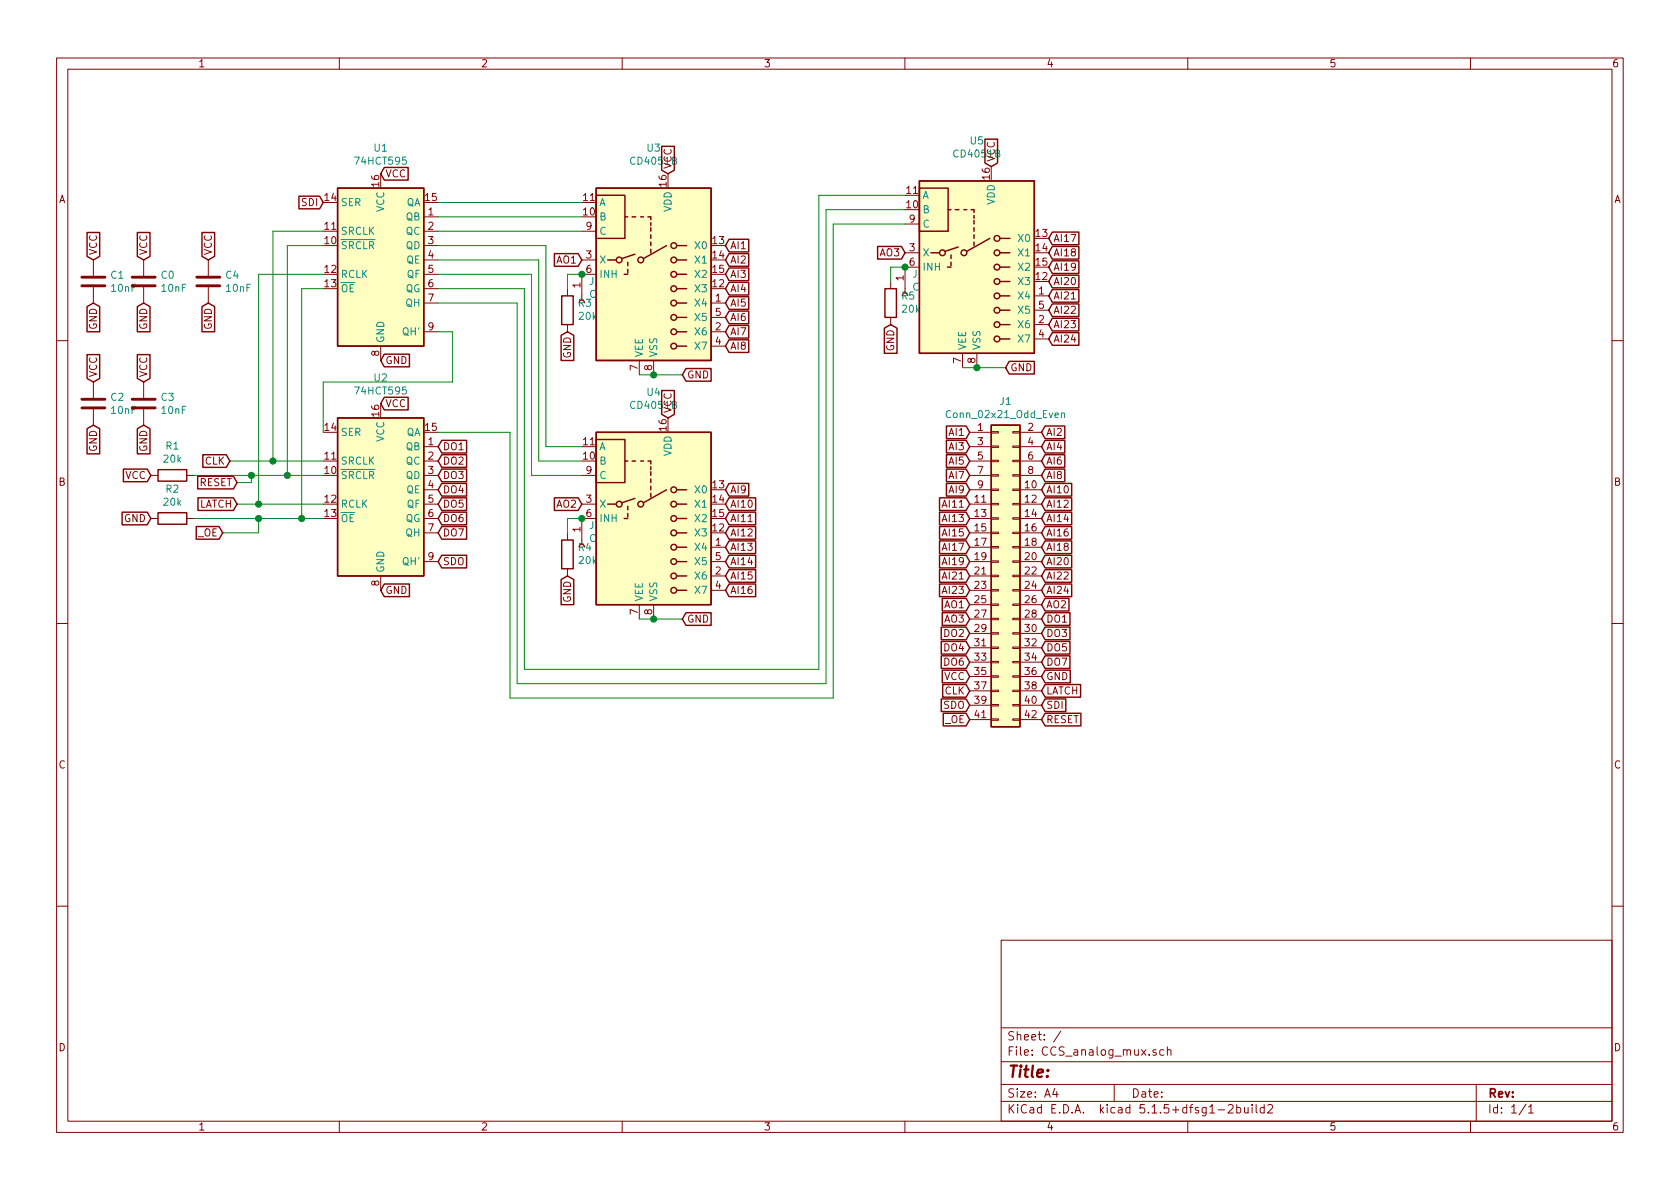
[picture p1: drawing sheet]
EESchema Schematic File Version 4
EELAYER 30 0
EELAYER END
$Descr A4 11693 8268
encoding utf-8
Sheet 1 1
Title ""
Date ""
Rev ""
Comp ""
Comment1 ""
Comment2 ""
Comment3 ""
Comment4 ""
$EndDescr
$Comp
L 74xx:74HCT595 U1
U 1 1
P 2650 1800
F 0 "U1" H 2650 2581 50  0000 C CNN
F 1 "74HCT595" H 2650 2490 50  0000 C CNN
F 2 "Package_SO:SOIC-16_3.9x9.9mm_P1.27mm" H 2650 1800 50  0001 C CNN
F 3 "https://assets.nexperia.com/documents/data-sheet/74HC_HCT595.pdf" H 2650 1800 50  0001 C CNN
F 4 "C282339" H 2650 1800 50  0001 C CNN "LCSC Part"
	1    2650 1800
	1    0    0    -1  
$EndComp
$Comp
L 74xx:74HCT595 U2
U 1 1
P 2650 3400
F 0 "U2" H 2650 4181 50  0000 C CNN
F 1 "74HCT595" H 2650 4090 50  0000 C CNN
F 2 "Package_SO:SOIC-16_3.9x9.9mm_P1.27mm" H 2650 3400 50  0001 C CNN
F 3 "https://assets.nexperia.com/documents/data-sheet/74HC_HCT595.pdf" H 2650 3400 50  0001 C CNN
F 4 "C282339" H 2650 3400 50  0001 C CNN "LCSC Part"
	1    2650 3400
	1    0    0    -1  
$EndComp
$Comp
L Device:C C0
U 1 1
P 1000 1950
F 0 "C0" H 1115 1996 50  0000 L CNN
F 1 "10nF" H 1115 1905 50  0000 L CNN
F 2 "Capacitor_SMD:C_1206_3216Metric" H 1038 1800 50  0001 C CNN
F 3 "~" H 1000 1950 50  0001 C CNN
F 4 "C107204" H 1000 1950 50  0001 C CNN "LCSC Part"
	1    1000 1950
	1    0    0    -1  
$EndComp
$Comp
L Device:C C1
U 1 1
P 650 1950
F 0 "C1" H 765 1996 50  0000 L CNN
F 1 "10nF" H 765 1905 50  0000 L CNN
F 2 "Capacitor_SMD:C_1206_3216Metric" H 688 1800 50  0001 C CNN
F 3 "~" H 650 1950 50  0001 C CNN
F 4 "C107204" H 650 1950 50  0001 C CNN "LCSC Part"
	1    650  1950
	1    0    0    -1  
$EndComp
$Comp
L Device:C C2
U 1 1
P 650 2800
F 0 "C2" H 765 2846 50  0000 L CNN
F 1 "10nF" H 765 2755 50  0000 L CNN
F 2 "Capacitor_SMD:C_1206_3216Metric" H 688 2650 50  0001 C CNN
F 3 "~" H 650 2800 50  0001 C CNN
F 4 "C107204" H 650 2800 50  0001 C CNN "LCSC Part"
	1    650  2800
	1    0    0    -1  
$EndComp
$Comp
L Device:C C3
U 1 1
P 1000 2800
F 0 "C3" H 1115 2846 50  0000 L CNN
F 1 "10nF" H 1115 2755 50  0000 L CNN
F 2 "Capacitor_SMD:C_1206_3216Metric" H 1038 2650 50  0001 C CNN
F 3 "~" H 1000 2800 50  0001 C CNN
F 4 "C107204" H 1000 2800 50  0001 C CNN "LCSC Part"
	1    1000 2800
	1    0    0    -1  
$EndComp
$Comp
L Analog_Switch:CD4051B U3
U 1 1
P 4550 1900
F 0 "U3" H 4550 2781 50  0000 C CNN
F 1 "CD4051B" H 4550 2690 50  0000 C CNN
F 2 "Package_SO:SOP-16_4.55x10.3mm_P1.27mm" H 4700 1150 50  0001 L CNN
F 3 "http://www.ti.com/lit/ds/symlink/cd4052b.pdf" H 4530 2000 50  0001 C CNN
F 4 "C507163" H 4550 1900 50  0001 C CNN "LCSC Part"
	1    4550 1900
	1    0    0    -1  
$EndComp
$Comp
L Analog_Switch:CD4051B U4
U 1 1
P 4550 3600
F 0 "U4" H 4550 4481 50  0000 C CNN
F 1 "CD4051B" H 4550 4390 50  0000 C CNN
F 2 "Package_SO:SOP-16_4.55x10.3mm_P1.27mm" H 4700 2850 50  0001 L CNN
F 3 "http://www.ti.com/lit/ds/symlink/cd4052b.pdf" H 4530 3700 50  0001 C CNN
F 4 "C507163" H 4550 3600 50  0001 C CNN "LCSC Part"
	1    4550 3600
	1    0    0    -1  
$EndComp
Wire Wire Line
	3050 1400 4050 1400
Wire Wire Line
	3050 1500 4050 1500
Wire Wire Line
	3050 1600 4050 1600
Text GLabel 650  2100 3    50   Input ~ 0
GND
Text GLabel 1000 2100 3    50   Input ~ 0
GND
Text GLabel 2650 2500 2    50   Input ~ 0
GND
Text GLabel 2650 4100 2    50   Input ~ 0
GND
Text GLabel 650  2950 3    50   Input ~ 0
GND
Text GLabel 1000 2950 3    50   Input ~ 0
GND
Wire Wire Line
	3050 2300 3150 2300
$Comp
L Analog_Switch:CD4051B U5
U 1 1
P 6800 1850
F 0 "U5" H 6800 2731 50  0000 C CNN
F 1 "CD4051B" H 6800 2640 50  0000 C CNN
F 2 "Package_SO:SOP-16_4.55x10.3mm_P1.27mm" H 6950 1100 50  0001 L CNN
F 3 "http://www.ti.com/lit/ds/symlink/cd4052b.pdf" H 6780 1950 50  0001 C CNN
F 4 "C507163" H 6800 1850 50  0001 C CNN "LCSC Part"
	1    6800 1850
	1    0    0    -1  
$EndComp
Wire Wire Line
	3050 1700 3800 1700
Wire Wire Line
	3800 1700 3800 3100
Wire Wire Line
	3800 3100 4050 3100
Wire Wire Line
	3050 1800 3750 1800
Wire Wire Line
	3750 1800 3750 3200
Wire Wire Line
	3750 3200 4050 3200
Wire Wire Line
	3050 1900 3700 1900
Wire Wire Line
	3700 1900 3700 3300
Wire Wire Line
	3700 3300 4050 3300
Wire Wire Line
	3050 2000 3650 2000
Wire Wire Line
	3050 2100 3600 2100
Wire Wire Line
	3050 3000 3550 3000
Text GLabel 2250 1400 0    50   Input ~ 0
SDI
Text GLabel 3050 3900 2    50   Input ~ 0
SDO
Wire Wire Line
	2250 3300 2000 3300
Wire Wire Line
	2000 3300 2000 1700
Wire Wire Line
	2000 1700 2250 1700
Wire Wire Line
	2250 1600 1900 1600
Wire Wire Line
	1900 1600 1900 3200
Wire Wire Line
	1900 3200 2250 3200
Wire Wire Line
	2250 1900 1800 1900
Wire Wire Line
	1800 1900 1800 3500
Wire Wire Line
	1800 3500 2250 3500
Text GLabel 2650 2800 2    50   Input ~ 0
VCC
Text GLabel 2650 1200 2    50   Input ~ 0
VCC
Text GLabel 1050 3300 0    50   Input ~ 0
VCC
Connection ~ 2000 3300
Text GLabel 1650 3500 0    50   Input ~ 0
LATCH
Connection ~ 1800 3500
Text GLabel 1600 3200 0    50   Input ~ 0
CLK
Connection ~ 1900 3200
Text GLabel 5050 1700 2    50   Input ~ 0
AI1
Text GLabel 5050 1800 2    50   Input ~ 0
AI2
Text GLabel 5050 1900 2    50   Input ~ 0
AI3
Text GLabel 5050 2000 2    50   Input ~ 0
AI4
Text GLabel 5050 2100 2    50   Input ~ 0
AI5
Text GLabel 5050 2200 2    50   Input ~ 0
AI6
Text GLabel 5050 2300 2    50   Input ~ 0
AI7
Text GLabel 5050 2400 2    50   Input ~ 0
AI8
Text GLabel 5050 3400 2    50   Input ~ 0
AI9
Text GLabel 5050 3500 2    50   Input ~ 0
AI10
Text GLabel 5050 3600 2    50   Input ~ 0
AI11
Text GLabel 5050 3700 2    50   Input ~ 0
AI12
Text GLabel 5050 3800 2    50   Input ~ 0
AI13
Text GLabel 5050 3900 2    50   Input ~ 0
AI14
Text GLabel 5050 4000 2    50   Input ~ 0
AI15
Text GLabel 5050 4100 2    50   Input ~ 0
AI16
Text GLabel 7300 1650 2    50   Input ~ 0
AI17
Text GLabel 7300 1750 2    50   Input ~ 0
AI18
Text GLabel 7300 1850 2    50   Input ~ 0
AI19
Text GLabel 7300 1950 2    50   Input ~ 0
AI20
Text GLabel 7300 2050 2    50   Input ~ 0
AI21
Text GLabel 7300 2150 2    50   Input ~ 0
AI22
Text GLabel 7300 2250 2    50   Input ~ 0
AI23
Text GLabel 6300 1750 0    50   Input ~ 0
AO3
Text GLabel 4050 3500 0    50   Input ~ 0
AO2
Text GLabel 4050 1800 0    50   Input ~ 0
AO1
Wire Wire Line
	3650 2000 3650 4650
Wire Wire Line
	3650 4650 5700 4650
Wire Wire Line
	5700 4650 5700 1350
Wire Wire Line
	5700 1350 6300 1350
Wire Wire Line
	3600 2100 3600 4750
Wire Wire Line
	3600 4750 5750 4750
Wire Wire Line
	5750 4750 5750 1450
Wire Wire Line
	5750 1450 6300 1450
Wire Wire Line
	3550 3000 3550 4850
Wire Wire Line
	3550 4850 5800 4850
Wire Wire Line
	5800 4850 5800 1550
Wire Wire Line
	5800 1550 6300 1550
Text GLabel 4750 2600 2    50   Input ~ 0
GND
Text GLabel 7000 2550 2    50   Input ~ 0
GND
Text GLabel 4750 4300 2    50   Input ~ 0
GND
Text GLabel 1000 1800 1    50   Input ~ 0
VCC
Text GLabel 650  1800 1    50   Input ~ 0
VCC
Text GLabel 650  2650 1    50   Input ~ 0
VCC
Text GLabel 1000 2650 1    50   Input ~ 0
VCC
Text GLabel 4650 1200 1    50   Input ~ 0
VCC
Text GLabel 4650 2900 1    50   Input ~ 0
VCC
Text GLabel 6900 1150 1    50   Input ~ 0
VCC
Wire Wire Line
	6700 2550 6800 2550
Connection ~ 6800 2550
Wire Wire Line
	6800 2550 7000 2550
Connection ~ 4550 4300
Wire Wire Line
	4550 4300 4750 4300
Wire Wire Line
	4450 4300 4550 4300
$Comp
L Connector_Generic:Conn_02x21_Odd_Even J1
U 1 1
P 6950 4000
F 0 "J1" H 7000 5217 50  0000 C CNN
F 1 "Conn_02x21_Odd_Even" H 7000 5126 50  0000 C CNN
F 2 "Connector_PinHeader_2.54mm:PinHeader_2x21_P2.54mm_Vertical" H 6950 4000 50  0001 C CNN
F 3 "~" H 6950 4000 50  0001 C CNN
F 4 "0" H 6950 4000 50  0001 C CNN "JLCPCB BOM"
	1    6950 4000
	1    0    0    -1  
$EndComp
Text GLabel 7300 2350 2    50   Input ~ 0
AI24
Text GLabel 6750 3000 0    50   Input ~ 0
AI1
Text GLabel 7250 3000 2    50   Input ~ 0
AI2
Text GLabel 6750 3100 0    50   Input ~ 0
AI3
Text GLabel 7250 3100 2    50   Input ~ 0
AI4
Text GLabel 6750 3200 0    50   Input ~ 0
AI5
Text GLabel 7250 3200 2    50   Input ~ 0
AI6
Text GLabel 6750 3300 0    50   Input ~ 0
AI7
Text GLabel 7250 3300 2    50   Input ~ 0
AI8
Text GLabel 6750 3400 0    50   Input ~ 0
AI9
Text GLabel 7250 3400 2    50   Input ~ 0
AI10
Text GLabel 6750 3500 0    50   Input ~ 0
AI11
Text GLabel 7250 3500 2    50   Input ~ 0
AI12
Text GLabel 6750 3600 0    50   Input ~ 0
AI13
Text GLabel 7250 3600 2    50   Input ~ 0
AI14
Text GLabel 6750 3700 0    50   Input ~ 0
AI15
Text GLabel 7250 3700 2    50   Input ~ 0
AI16
Text GLabel 6750 3800 0    50   Input ~ 0
AI17
Text GLabel 7250 3800 2    50   Input ~ 0
AI18
Text GLabel 6750 3900 0    50   Input ~ 0
AI19
Text GLabel 7250 3900 2    50   Input ~ 0
AI20
Text GLabel 6750 4000 0    50   Input ~ 0
AI21
Text GLabel 7250 4000 2    50   Input ~ 0
AI22
Text GLabel 6750 4100 0    50   Input ~ 0
AI23
Text GLabel 7250 4100 2    50   Input ~ 0
AI24
Text GLabel 3050 3100 2    50   Input ~ 0
DO1
Text GLabel 3050 3200 2    50   Input ~ 0
DO2
Text GLabel 3050 3300 2    50   Input ~ 0
DO3
Text GLabel 3050 3400 2    50   Input ~ 0
DO4
Text GLabel 3050 3500 2    50   Input ~ 0
DO5
Text GLabel 3050 3600 2    50   Input ~ 0
DO6
Text GLabel 3050 3700 2    50   Input ~ 0
DO7
Text GLabel 7250 4300 2    50   Input ~ 0
DO1
Text GLabel 6750 4400 0    50   Input ~ 0
DO2
Text GLabel 7250 4400 2    50   Input ~ 0
DO3
Text GLabel 6750 4500 0    50   Input ~ 0
DO4
Text GLabel 7250 4500 2    50   Input ~ 0
DO5
Text GLabel 6750 4600 0    50   Input ~ 0
DO6
Text GLabel 7250 4600 2    50   Input ~ 0
DO7
Text GLabel 6750 4700 0    50   Input ~ 0
VCC
Text GLabel 7250 4700 2    50   Input ~ 0
GND
Text GLabel 6750 4800 0    50   Input ~ 0
CLK
Wire Wire Line
	1600 3200 1900 3200
Text GLabel 7250 4800 2    50   Input ~ 0
LATCH
Text GLabel 7250 4900 2    50   Input ~ 0
SDI
Text GLabel 6750 4900 0    50   Input ~ 0
SDO
$Comp
L Device:R R1
U 1 1
P 1200 3300
F 0 "R1" V 993 3300 50  0000 C CNN
F 1 "20k" V 1084 3300 50  0000 C CNN
F 2 "Resistor_SMD:R_0603_1608Metric" V 1130 3300 50  0001 C CNN
F 3 "~" H 1200 3300 50  0001 C CNN
F 4 "C4184" V 1200 3300 50  0001 C CNN "LCSC Part"
	1    1200 3300
	0    1    1    0   
$EndComp
Wire Wire Line
	1350 3300 1750 3300
Text GLabel 1650 3350 0    50   Input ~ 0
RESET
Wire Wire Line
	1650 3350 1750 3350
Wire Wire Line
	1750 3350 1750 3300
Connection ~ 1750 3300
Wire Wire Line
	1750 3300 2000 3300
Text GLabel 7250 5000 2    50   Input ~ 0
RESET
Text GLabel 6750 5000 0    50   Input ~ 0
_OE
Text GLabel 1550 3700 0    50   Input ~ 0
_OE
$Comp
L Device:R R2
U 1 1
P 1200 3600
F 0 "R2" V 993 3600 50  0000 C CNN
F 1 "20k" V 1084 3600 50  0000 C CNN
F 2 "Resistor_SMD:R_0603_1608Metric" V 1130 3600 50  0001 C CNN
F 3 "~" H 1200 3600 50  0001 C CNN
F 4 "C4184" V 1200 3600 50  0001 C CNN "LCSC Part"
	1    1200 3600
	0    1    1    0   
$EndComp
Wire Wire Line
	2250 2000 2100 2000
Wire Wire Line
	2100 2000 2100 3600
Wire Wire Line
	2100 3600 2250 3600
Wire Wire Line
	2250 3000 2250 2650
Wire Wire Line
	2250 2650 3150 2650
Wire Wire Line
	3150 2300 3150 2650
Text GLabel 1050 3600 0    50   Input ~ 0
GND
$Comp
L Device:R R3
U 1 1
P 3950 2150
F 0 "R3" H 3880 2104 50  0000 R CNN
F 1 "20k" H 3880 2195 50  0000 R CNN
F 2 "Resistor_SMD:R_0603_1608Metric" V 3880 2150 50  0001 C CNN
F 3 "~" H 3950 2150 50  0001 C CNN
F 4 "C4184" V 3950 2150 50  0001 C CNN "LCSC Part"
	1    3950 2150
	-1   0    0    1   
$EndComp
$Comp
L Connector:Conn_01x01_Female J2
U 1 1
P 4050 2100
F 0 "J2" V 3896 2148 50  0000 L CNN
F 1 "Conn_01x01_Female" V 3987 2148 50  0000 L CNN
F 2 "Connector_Pin:Pin_D0.9mm_L10.0mm_W2.4mm_FlatFork" H 4050 2100 50  0001 C CNN
F 3 "~" H 4050 2100 50  0001 C CNN
F 4 "0" V 4050 2100 50  0001 C CNN "JLCPCB BOM"
	1    4050 2100
	0    1    1    0   
$EndComp
Wire Wire Line
	3950 2000 3950 1900
Wire Wire Line
	3950 1900 4050 1900
Text GLabel 3950 2300 3    50   Input ~ 0
GND
$Comp
L Device:R R4
U 1 1
P 3950 3850
F 0 "R4" H 3880 3804 50  0000 R CNN
F 1 "20k" H 3880 3895 50  0000 R CNN
F 2 "Resistor_SMD:R_0603_1608Metric" V 3880 3850 50  0001 C CNN
F 3 "~" H 3950 3850 50  0001 C CNN
F 4 "C4184" V 3950 3850 50  0001 C CNN "LCSC Part"
	1    3950 3850
	-1   0    0    1   
$EndComp
$Comp
L Connector:Conn_01x01_Female J3
U 1 1
P 4050 3800
F 0 "J3" V 3896 3848 50  0000 L CNN
F 1 "Conn_01x01_Female" V 3987 3848 50  0000 L CNN
F 2 "Connector_Pin:Pin_D0.9mm_L10.0mm_W2.4mm_FlatFork" H 4050 3800 50  0001 C CNN
F 3 "~" H 4050 3800 50  0001 C CNN
F 4 "0" V 4050 3800 50  0001 C CNN "JLCPCB BOM"
	1    4050 3800
	0    1    1    0   
$EndComp
Wire Wire Line
	3950 3700 3950 3600
Wire Wire Line
	3950 3600 4050 3600
Connection ~ 4050 3600
Text GLabel 3950 4000 3    50   Input ~ 0
GND
$Comp
L Device:R R5
U 1 1
P 6200 2100
F 0 "R5" H 6130 2054 50  0000 R CNN
F 1 "20k" H 6130 2145 50  0000 R CNN
F 2 "Resistor_SMD:R_0603_1608Metric" V 6130 2100 50  0001 C CNN
F 3 "~" H 6200 2100 50  0001 C CNN
F 4 "C4184" V 6200 2100 50  0001 C CNN "LCSC Part"
	1    6200 2100
	-1   0    0    1   
$EndComp
$Comp
L Connector:Conn_01x01_Female J4
U 1 1
P 6300 2050
F 0 "J4" V 6146 2098 50  0000 L CNN
F 1 "Conn_01x01_Female" V 6237 2098 50  0000 L CNN
F 2 "Connector_Pin:Pin_D0.9mm_L10.0mm_W2.4mm_FlatFork" H 6300 2050 50  0001 C CNN
F 3 "~" H 6300 2050 50  0001 C CNN
F 4 "0" V 6300 2050 50  0001 C CNN "JLCPCB BOM"
	1    6300 2050
	0    1    1    0   
$EndComp
Wire Wire Line
	6200 1950 6200 1850
Wire Wire Line
	6200 1850 6300 1850
Connection ~ 6300 1850
Text GLabel 6200 2250 3    50   Input ~ 0
GND
Connection ~ 4050 1900
Text GLabel 6750 4300 0    50   Input ~ 0
AO3
Text GLabel 6750 4200 0    50   Input ~ 0
AO1
Text GLabel 7250 4200 2    50   Input ~ 0
AO2
Wire Wire Line
	4450 2600 4550 2600
Connection ~ 4550 2600
Wire Wire Line
	4550 2600 4750 2600
Wire Wire Line
	1650 3500 1800 3500
Wire Wire Line
	1350 3600 1800 3600
Connection ~ 2100 3600
Wire Wire Line
	1800 3700 1800 3600
Wire Wire Line
	1550 3700 1800 3700
Connection ~ 1800 3600
Wire Wire Line
	1800 3600 2100 3600
$Comp
L Device:C C4
U 1 1
P 1450 1950
F 0 "C4" H 1565 1996 50  0000 L CNN
F 1 "10nF" H 1565 1905 50  0000 L CNN
F 2 "Capacitor_SMD:C_1206_3216Metric" H 1488 1800 50  0001 C CNN
F 3 "~" H 1450 1950 50  0001 C CNN
F 4 "C107204" H 1450 1950 50  0001 C CNN "LCSC Part"
	1    1450 1950
	1    0    0    -1  
$EndComp
Text GLabel 1450 2100 3    50   Input ~ 0
GND
Text GLabel 1450 1800 1    50   Input ~ 0
VCC
$EndSCHEMATC
